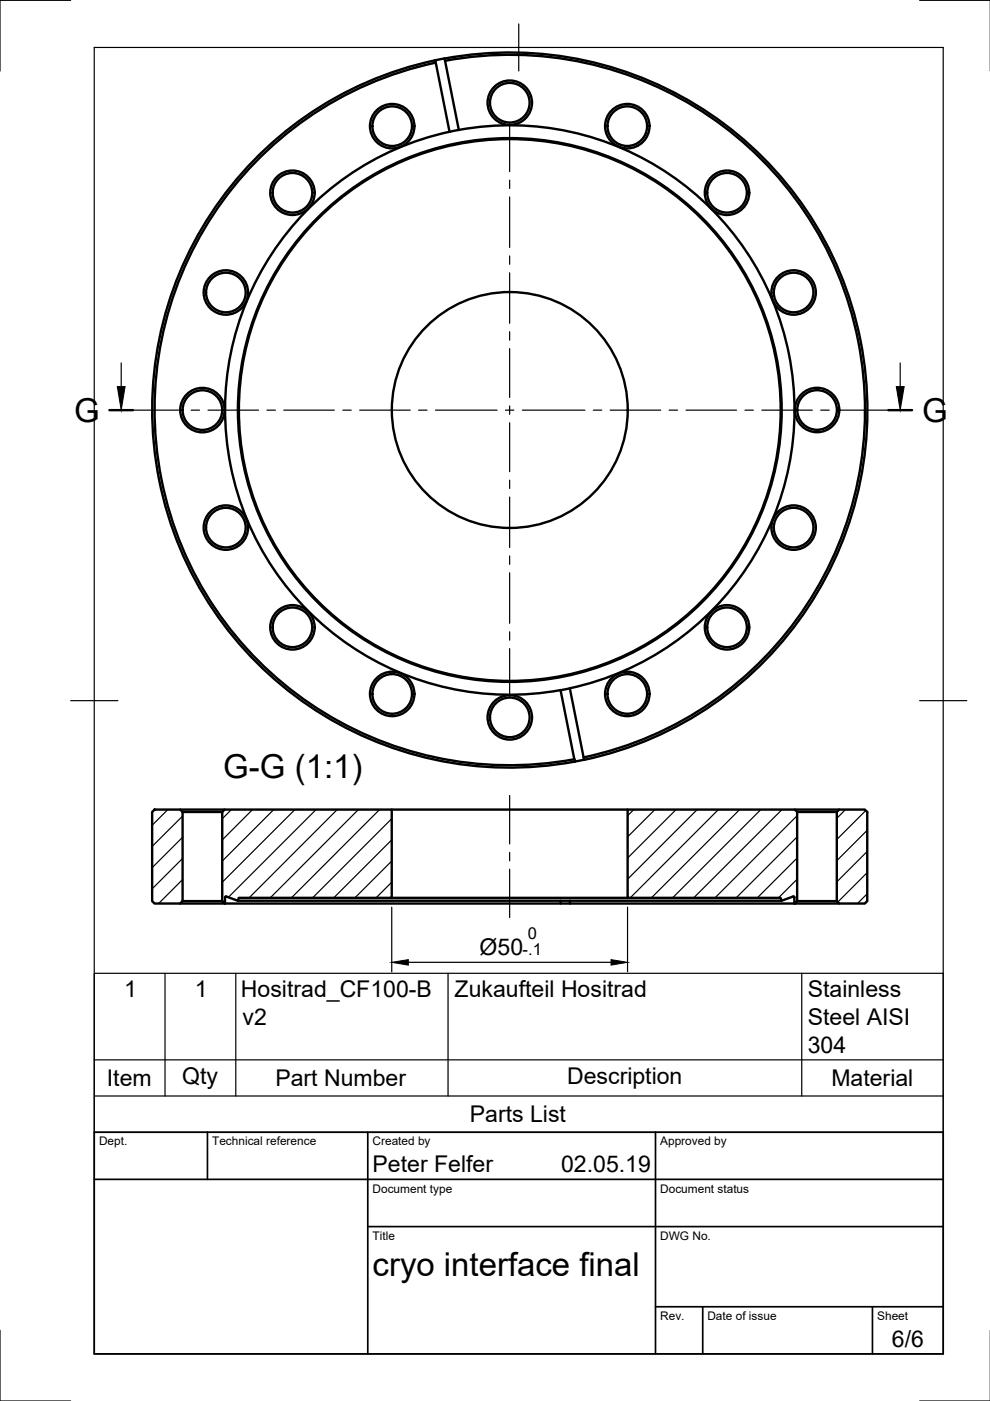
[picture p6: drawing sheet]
<svg xmlns="http://www.w3.org/2000/svg" width="210mm" height="297mm" viewBox="0 0 210 297" stroke-linecap="round" stroke-linejoin="round" font-family="sans-serif">
<!-- layer: Visible -->
<g fill="none" stroke="#000" stroke-width=".51">
<path d="M92.3 12.8l2-.4 3 15.1-2 .4zM92.3 12.8a75.8 75.8 0 0 0-58.6 88.9 75.8 75.8 0 0 0 88.2 59.8M92.4 13.3a75.3 75.3 0 0 0-58.2 88.3 75.3 75.3 0 0 0 87.6 59.4M94.3 12.4a75.8 75.8 0 0 1 88.1 59.8 75.8 75.8 0 0 1-58.5 88.9M94.4 12.9a75.3 75.3 0 0 1 87.5 59.3 75.3 75.3 0 0 1-58.1 88.4M95.3 27.9a60.4 60.4 0 0 0-46.4 70.8 60.4 60.4 0 0 0 70 47.6M97.3 27.5a60.4 60.4 0 0 1 70.2 48.6 60.4 60.4 0 0 1-48.6 70.2M118.9 146.3l3 15.2M120.8 146l3 15.1-1.9 .4M32.8 171.6h5.4l.5 .6v18.9l-.5 .5h-5.4l-.5-.5v-18.9zM38.2 171.6h9.4M38.7 172.2h8.4"/>
<path d="M83.1 171.6h50M168.5 171.6h9.4M169 172.2h8.4M177.4 172.2l.5-.6h5.5l.5 .6v18.9l-.5 .5h-5.5l-.5-.5zM38.2 191.6h9.4M38.7 191.1h8.4M47.7 190.3v1.3l-.6-.5M47.7 191.6h73.1M47.7 190.3l.3-.2 2.4 .9 .2-.6h32.5v-18.8h-35.5l-.5 .6v18.9M50.4 191h115.3M83.1 190.4h50M118.9 191v.6"/>
<path d="M120.8 191v.6h47.6M168.1 190.1l-2.4 .9-.2-.6h-32.4v-18.8h35.4l.5 .6v18.9l-.5 .5M168.2 190.1l.2 .2M168.4 190.3l.1 1.3M168.5 191.6h9.4M169 191.1h8.4"/>
<circle cx="83.2" cy="26.8" r="4.7"/>
<circle cx="83.2" cy="26.8" r="4.2"/>
<circle cx="108.1" cy="21.8" r="4.7"/>
<circle cx="108.1" cy="21.8" r="4.2"/>
<circle cx="133" cy="26.8" r="4.7"/>
<circle cx="133" cy="26.8" r="4.2"/>
<circle cx="62" cy="40.9" r="4.7"/>
<circle cx="62" cy="40.9" r="4.2"/>
<circle cx="154.1" cy="40.9" r="4.7"/>
<circle cx="154.1" cy="40.9" r="4.2"/>
<circle cx="47.9" cy="62" r="4.7"/>
<circle cx="47.9" cy="62" r="4.2"/>
<circle cx="168.3" cy="62" r="4.7"/>
<circle cx="168.3" cy="62" r="4.2"/>
<circle cx="42.9" cy="86.9" r="4.7"/>
<circle cx="42.9" cy="86.9" r="4.2"/>
<circle cx="108.1" cy="86.9" r="25"/>
<circle cx="108.1" cy="86.9" r="57.4"/>
<circle cx="108.1" cy="86.9" r="57.7"/>
<circle cx="173.2" cy="86.9" r="4.7"/>
<circle cx="173.2" cy="86.9" r="4.2"/>
<circle cx="47.9" cy="111.9" r="4.7"/>
<circle cx="47.9" cy="111.9" r="4.2"/>
<circle cx="168.3" cy="111.9" r="4.7"/>
<circle cx="168.3" cy="111.9" r="4.2"/>
<circle cx="62" cy="133" r="4.7"/>
<circle cx="62" cy="133" r="4.2"/>
<circle cx="154.1" cy="133" r="4.7"/>
<circle cx="154.1" cy="133" r="4.2"/>
<circle cx="83.2" cy="147.1" r="4.7"/>
<circle cx="83.2" cy="147.1" r="4.2"/>
<circle cx="108.1" cy="152.1" r="4.7"/>
<circle cx="108.1" cy="152.1" r="4.2"/>
<circle cx="133" cy="147.1" r="4.7"/>
<circle cx="133" cy="147.1" r="4.2"/>
</g>
<!-- layer: Border -->
<path d="M15 .1h-15v15M20 10.1h180v276.9h-180zM110 5.1v10M195 .1h15M15 148.6h10M195 148.6h10M0 282.1v14.9h15M195 297h15" fill="none" stroke="#000" stroke-width=".25"/>
<!-- layer: TitleBlock -->
<path d="M20 240.1h180v46.9h-180zM20 250h180M44 240.1v9.9M78 240.1v46.9M139 240.1v46.9M78 260.1h122M139 277.1h61M149 277.1v9.9M185 277.1v9.9" fill="none" stroke="#000" stroke-width=".36"/>
<!-- layer: Smart Centers -->
<g fill="none" stroke="#000" stroke-width=".25">
<path d="M108.1 26v10.4M108.1 38.2v1.8M108.1 41.7v10.8M108.1 54.3v1.7M108.1 57.8v10.7M108.1 70.3v1.8M108.1 73.9v10.4M25.7 87h13.1M40.5 87h1.8M44.1 87h10.7M56.6 87h1.8M60.2 87h10.7"/>
<path d="M72.7 87h1.8M76.3 87h10.7M88.8 87h1.8M92.3 87h13.1M107.2 87h1.7M108.1 86.1v1.7M108.1 89.6v10.4M110.7 87h13.3M125.8 87h1.8M129.4 87h10.7M141.9 87h1.8M145.5 87h10.7"/>
<path d="M157.9 87h1.8M161.5 87h10.7M174 87h1.8M177.6 87h13.3M108.1 101.8v1.8M108.1 105.4v10.7M108.1 117.9v1.8M108.1 121.4v10.8M108.1 133.9v1.8M108.1 137.5v10.4M108.1 168.7v10.2M108.1 180.7v1.8"/>
<path d="M108.1 184.3v10.2"/>
</g>
<!-- layer: Hatching -->
<g fill="none" stroke="#000" stroke-width=".25">
<path d="M35.6 171.6l-3.3 3.4M38.7 173l-6.4 6.5M38.7 177.5l-6.4 6.5M49.1 171.6l-2 2M53.6 171.6l-6.5 6.5M58 171.6l-10.9 11M62.5 171.6l-15.4 15.5M67 171.6l-18.6 18.6M71.5 171.6l-18.7 18.8M76 171.6l-18.7 18.8M80.5 171.6l-18.7 18.8M83.1 173.6l-16.8 16.8"/>
<path d="M83.1 178.1l-12.3 12.3M134.4 171.6l-1.3 1.4M138.9 171.6l-5.8 5.8M143.3 171.6l-10.2 10.3M147.8 171.6l-14.7 14.8M152.3 171.6l-18.7 18.8M156.8 171.6l-18.7 18.8M161.3 171.6l-18.7 18.8M165.8 171.6l-18.7 18.8M169 172.9l-17.4 17.5M169 177.4l-12.9 13M179.3 171.6l-1.9 1.9"/>
<path d="M183.6 171.9l-6.2 6.1M183.9 176.1l-6.5 6.4M38.7 182l-6.4 6.5M38.7 186.5l-5 5M38.7 191l-.6 .5M47.7 191l-.3 .3M83.1 182.5l-7.9 7.9M83.1 187l-3.4 3.4M169 181.9l-8.4 8.5M169 186.4l-3.9 4M169 190.9l-.6 .6M183.9 180.5l-6.5 6.5"/>
<path d="M183.9 185l-6.3 6.3M183.9 189.5l-2.1 2"/>
</g>
<!-- layer: Section Lines -->
<path d="M23.2 87h5M188.4 87h5" fill="none" stroke="#000" stroke-width=".51"/>
<path d="M25.7 76.9v5.1M190.9 76.9v5.1" fill="none" stroke="#000" stroke-width=".25"/>
<path d="M24.9 82h1.6l-.8 5zM190 82h1.7l-.8 5z" fill="#000" stroke="#000" stroke-width=".21"/>
<!-- layer: FD_Dimensions -->
<path d="M83.1 192.3v13.7M133.1 192.3v13.7M86.6 204h43" fill="none" stroke="#000" stroke-width=".25"/>
<path d="M83.1 204l3.5-.5v1.1zM129.6 203.5l3.5 .5-3.5 .6z" fill="#000" stroke="#000" stroke-width=".21"/>
<!-- layer: Parts Lists -->
<path d="M20 206.4h180v33.7h-180zM35 206.4v26M50 206.4v26M95 206.4v26M170 206.4v26M20 232.4h180M20 224.7h180" fill="none" stroke="#000" stroke-width=".25"/>
<g font-size="7">
<text x="15.7" y="89.5">G</text>
<text x="195.5" y="89.5">G</text>
<text x="47.3" y="165">G-G (1:1)</text>
<text x="79" y="270.6">cryo interface final</text>
</g>
<g font-size="4.9">
<text x="101.7" y="202.4">Ø50</text>
<text x="26.3" y="211.4">1</text>
<text x="41.3" y="211.4">1</text>
<text x="51.1" y="211.4">Hositrad_CF100-B</text>
<text x="96.4" y="211.4">Zukaufteil Hositrad</text>
<text x="171.3" y="211.4">Stainless</text>
<text x="51.4" y="217.3">v2</text>
<text x="171.3" y="217.3">Steel AISI</text>
<text x="171.3" y="223.2">304</text>
<text x="22.7" y="230.3">Item</text>
<text x="38.6" y="229.8">Qty</text>
<text x="58.4" y="230.3">Part Number</text>
<text x="120.2" y="229.8">Description</text>
<text x="176.3" y="230.3">Material</text>
<text x="99.6" y="237.9">Parts List</text>
<text x="79" y="248.5">Peter Felfer</text>
<text x="119" y="248.5">02.05.19</text>
<text x="189.1" y="285.7">6/6</text>
</g>
<g font-size="3.5">
<text x="110.8" y="202.4">-.1</text>
<text x="111.9" y="199.1">0</text>
</g>
<g font-size="2.5">
<text x="21" y="242.9">Dept.</text>
<text x="45" y="242.9">Technical reference</text>
<text x="79" y="242.9">Created by</text>
<text x="140" y="242.9">Approved by</text>
<text x="79" y="252.8">Document type</text>
<text x="140" y="252.8">Document status</text>
<text x="79" y="262.9">Title</text>
<text x="140" y="262.9">DWG No.</text>
<text x="140" y="279.9">Rev.</text>
<text x="150" y="279.9">Date of issue</text>
<text x="186" y="279.9">Sheet</text>
</g>
</svg>
